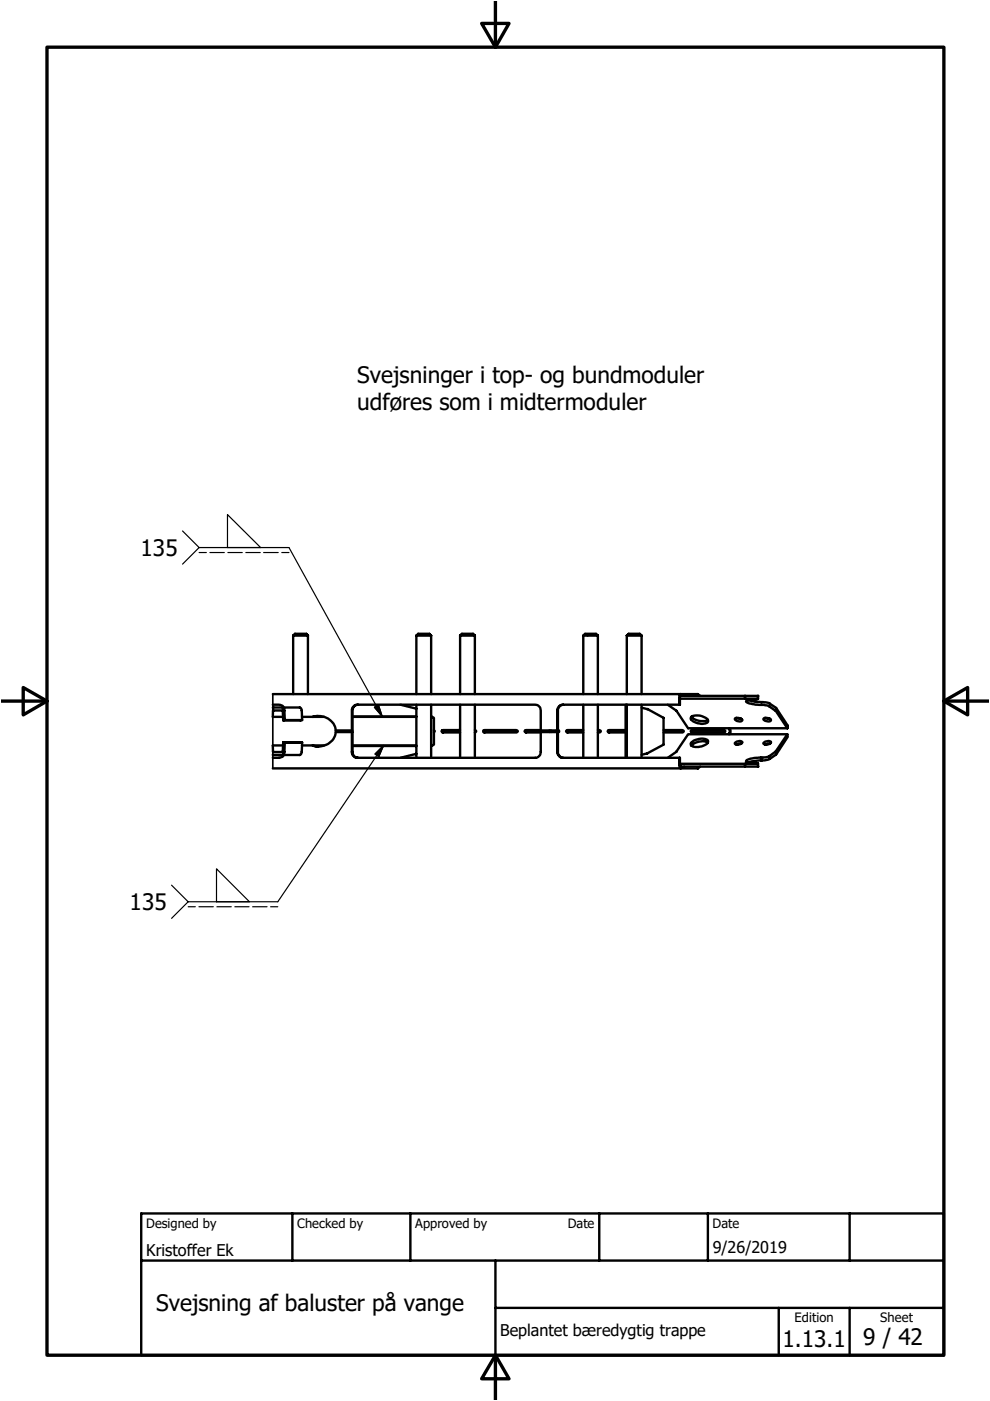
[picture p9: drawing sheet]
<svg xmlns="http://www.w3.org/2000/svg" width="210mm" height="297mm" viewBox="0 0 210 297" stroke-linecap="round" stroke-linejoin="round" font-family="sans-serif">
<path d="M57.8 147.2v15.7" fill="none" stroke="#000" stroke-width=".35"/>
<g fill="none" stroke="#000" stroke-width=".51">
<path d="M62.2 134.8h3.1M62.2 134.8l.3-.4h2.5l.3 .4M62.2 134.8v12.4M65.3 134.8v12.4M88.3 134.8h3.1M88.3 134.8l.4-.4h2.3l.4 .4M88.3 134.8v12.4M91.4 134.8v12.4M97.6 134.8h3.1M97.6 134.8l.3-.4h2.4l.4 .4M97.6 134.8v12.4M100.7 134.8v12.4"/>
<path d="M123.7 134.8h3.1M123.7 134.8l.4-.4h2.3l.4 .4M123.7 134.8v12.4M126.8 134.8v12.4M132.9 134.8h3.1M132.9 134.8l.4-.4h2.4l.3 .4M132.9 134.8v12.4M136 134.8v12.4M57.8 149.4l1.6 .1 .5 .1 .3 .4M57.8 150h5.8l.3 .2 .1 .5 .1 2M57.8 147.2h90.2l.5 .3M59.9 150l.2 .1 .2 .4 .1 2.2h-.4"/>
<path d="M60 152h-2.2l.1-1.3 2-.1 .1 2.1M60 157.4h4.1l-.2 2.5-.3 .2-5.8-.1M60 157.4h4.1M60 157.4l-.1 2h-2l-.1-1.4h2.2M60.4 152.7h3.7h-4.1M60.4 157.4l-.1 2.2-.2 .4-.2 .1M64 158h4.7M64 152h4.7M66.2 158a3.7 3.7 0 0 0 5-2.8h3.5l.1 4.7 .4 .6 .7 .2M66.4 158l1.1 .3M67.5 151.8l-1.1 .2M74.6 155.2v4.5l.2 .4 .7 .6 38.4-.1a1.17 1.17 0 0 0 .8-1.2v-4.2h3.6v4.2a1.23 1.23 0 0 0 1.1 1.3"/>
<path d="M74.7 158h13.6M74.7 152h13.6M74.7 151.9h13.6M74.7 158.2h13.6M75.9 149.4l-.7 .2-.4 .6-.1 4.7h-3.5a3.7 3.7 0 0 0-5-2.9M84.9 149.4l3.4 .9M88.3 159.8l-3.4 .9M88.3 149.4v11.3M91.4 151.9l.6 .3v5.7l-.6 .3M91.4 149.4v11.3M92 154.8l.2 .2-.2 .3M93.8 154.8v.5"/>
<path d="M97.6 154.8h-3.6l-.4 .2 .2 .3h3.8M97.6 149.4v11.3M100.7 154.8l.3 .2-.3 .3M100.7 149.4v11.3M102.5 154.9l6.9-.1 .4 .3-.3 .2h-6.9l-.1-.2zM102.6 154.8v.5M111.4 154.8v.5M114.7 154.8h-3.1l-.4 .2 .2 .3h3.3M116.5 154.9v.3M116.8 154.9v.3M118 154.9v.3M118.2 155.2v4.2a1.23 1.23 0 0 0 1.1 1.3h24.9v1.5l.1 .3h16.5l-.1-.6"/>
<path d="M118.3 154.8l.2 .2v.2l-.2 .1M119.4 149.4l-.6 .2-.5 .8v4.5h-3.6v-4.2a1.19 1.19 0 0 0-1.2-1.3h-37.8a1.21 1.21 0 0 0-1.1 1v4.5M120.2 154.8v.5M123.7 154.8h-3.3l-.4 .2 .2 .3h3.5M123.7 149.4v11.3M126.8 154.8l.5 .1 .1 .1-.3 .3h-.3M126.8 149.4v11.3M129 154.8v.5M132.6 154.8h-3.4l-.4 .2 .2 .3h3.6M132.6 149.4v11.3M132.9 149.4v11.3M136 149.4v11.3"/>
<path d="M136 150l1.3 .3 3.4 1.9v5.7l-3.5 1.8-1.2 .3M140.7 154.8h3.9l.4 .2-.2 .3h-4.1M141.6 149.4l1.8 1.3 2.5 3.7h21M144 149.4l-25.1 .1-.4 .3-.3 .6v4.5M144.2 148.1h16.5l-.4 .2a2.95 2.95 0 0 0-2.1 .4 3.3 3.3 0 0 0 2.4 .7l.4 .1a3.7 3.7 0 0 1 2.1 .3l1.4 .9 2.4 3.7M144.3 147.2l-.2 .2-.1 2M146.5 154.9l6.9-.1 .3 .1 .1 .2-.2 .2h-6.9l-.3-.2zM146.5 157.5a3 3 0 0 1 3.6-.5v.3a2.83 2.83 0 0 1-3.5 .8zM146.6 152a2.85 2.85 0 0 1 3.5 .8v.2a2.22 2.22 0 0 1-2.4 .3l-1.2-.7-.1-.4zM146.6 154.8v.5M146.6 151.9a3 3 0 0 0 3.3 .8l.2-.1M150.1 157.5a3.1 3.1 0 0 0-3.5 .6"/>
<path d="M154.5 154.4l.2 .5-.2 .8M154.7 154.4l.2 .3-.2 1M155.8 157.5a1.08 1.08 0 0 1 1.6-.1 1.24 1.24 0 0 1-1.6 .3zM155.8 152.3a1.08 1.08 0 0 1 1.6 .5 1.09 1.09 0 0 1-1.6-.4zM156.1 152.2l1.1 .2M157.2 157.7l-1.1 .2M158 147.5v.6M158.6 148.4l1.4 .4 3.1 .3 1.4 .9 2.5 3.9-.1 .5M160.7 148.1l.1-.6h-16.5l-.1 1.9h-.2M161.9 152.4a1.05 1.05 0 0 1 1.6 .4l-.4 .2-.9-.2zM161.9 157.5l.3-.3 .7-.1 .6 .2a.94 .94 0 0 1-1.6 .2zM162.2 152.2l1 .2"/>
<path d="M163.2 157.7l-1 .2M166.9 155.7l.1 .5-2.5 3.8-1.6 1.1-3.5 .3-.8 .3M60.2 160.1l-.3 .4-.5 .1-1.6 .1M141.6 160.7l1.8-1.3 2.5-3.7h21l-2.5 3.7-1.6 1.1-2.2 .2a3.7 3.7 0 0 0-2.4 .6l.4 .3 1.5 .1 .6 .2M144 160.7l.1 2 .2 .2M144.2 161.9h16.5M148.5 162.5l-.5 .4h-90.2M158 161.9v.6M29.9 257.3h170.2v30h-170.2zM62 257.3v10M87 257.3v10M127.1 257.3v10"/>
<path d="M150.1 257.3v10M180.1 257.3v10M29.9 267.3h170.2M105 277.3h95.1M105 267.3v20M165.1 277.3v10M180.1 277.3v10"/>
</g>
<path d="M10 10h190.1v277.3h-190.1zM102.1 5h5.8l-2.9 5zM105 .3v9.7M.3 148.6h9.7M4.9 145.8l5.1 2.8-5.1 3zM200.1 148.6l5.1-2.8v5.8zM200.1 148.6h9.5M105 287.3l2.9 5h-5.8zM105 287.3v9.4" fill="none" stroke="#000" stroke-width=".71"/>
<g fill="none" stroke="#000" stroke-width=".25">
<path d="M38.7 112.6l3.5 3.5M42.2 116.1h19.1l19.7 35.8M42.2 116.1l-3.5 3.5M42.2 117.2h1.5M44.5 117.2h3.1M48.2 109.1l7.1 7h-7.1zM48.3 117.2h3.1M52.1 117.2h3.1M55.9 117.2h3.1M59.7 117.2h1.6M79.4 150l.8-.5 .8 2.4zM81.3 158l-1 2.4-.8-.5z"/>
<path d="M81.3 158l-22.4 33.2h-19M36.4 187.7l3.5 3.5M39.9 191.2l-3.5 3.5M39.9 192.2h1.5M42.2 192.2h3M45.9 184.2l7 7h-7zM46 192.2h3M49.8 192.2h3M53.6 192.2h3M57.4 192.2h1.5"/>
</g>
<path d="M79.4 150l.8-.5 .8 2.4zM81.3 158l-1 2.4-.8-.5z" fill="#000" stroke="#000" stroke-width=".25"/>
<g font-size="4.8">
<text x="75.7" y="81.2">Svejsninger i top- og bundmoduler</text>
<text x="75.7" y="86.9">udføres som i midtermoduler</text>
<text x="29.8" y="117.9">135</text>
<text x="27.5" y="192.9">135</text>
<text x="33.1" y="278.1">Svejsning af baluster på vange</text>
<text x="165.9" y="285.6">1.13.1</text>
<text x="183" y="285.3">9 / 42</text>
</g>
<g font-size="3.4">
<text x="31" y="266.2">Kristoffer Ek</text>
<text x="151.1" y="265.7">9/26/2019</text>
<text x="106.1" y="283.3">Beplantet bæredygtig trappe</text>
</g>
<g font-size="2.7">
<text x="31" y="260.4">Designed by</text>
<text x="63" y="260.4">Checked by</text>
<text x="88.1" y="260.4">Approved by</text>
<text x="120.4" y="260.3">Date</text>
<text x="151.1" y="260.3">Date</text>
<text x="168.5" y="280.4">Edition</text>
<text x="186.6" y="280.4">Sheet</text>
</g>
</svg>
